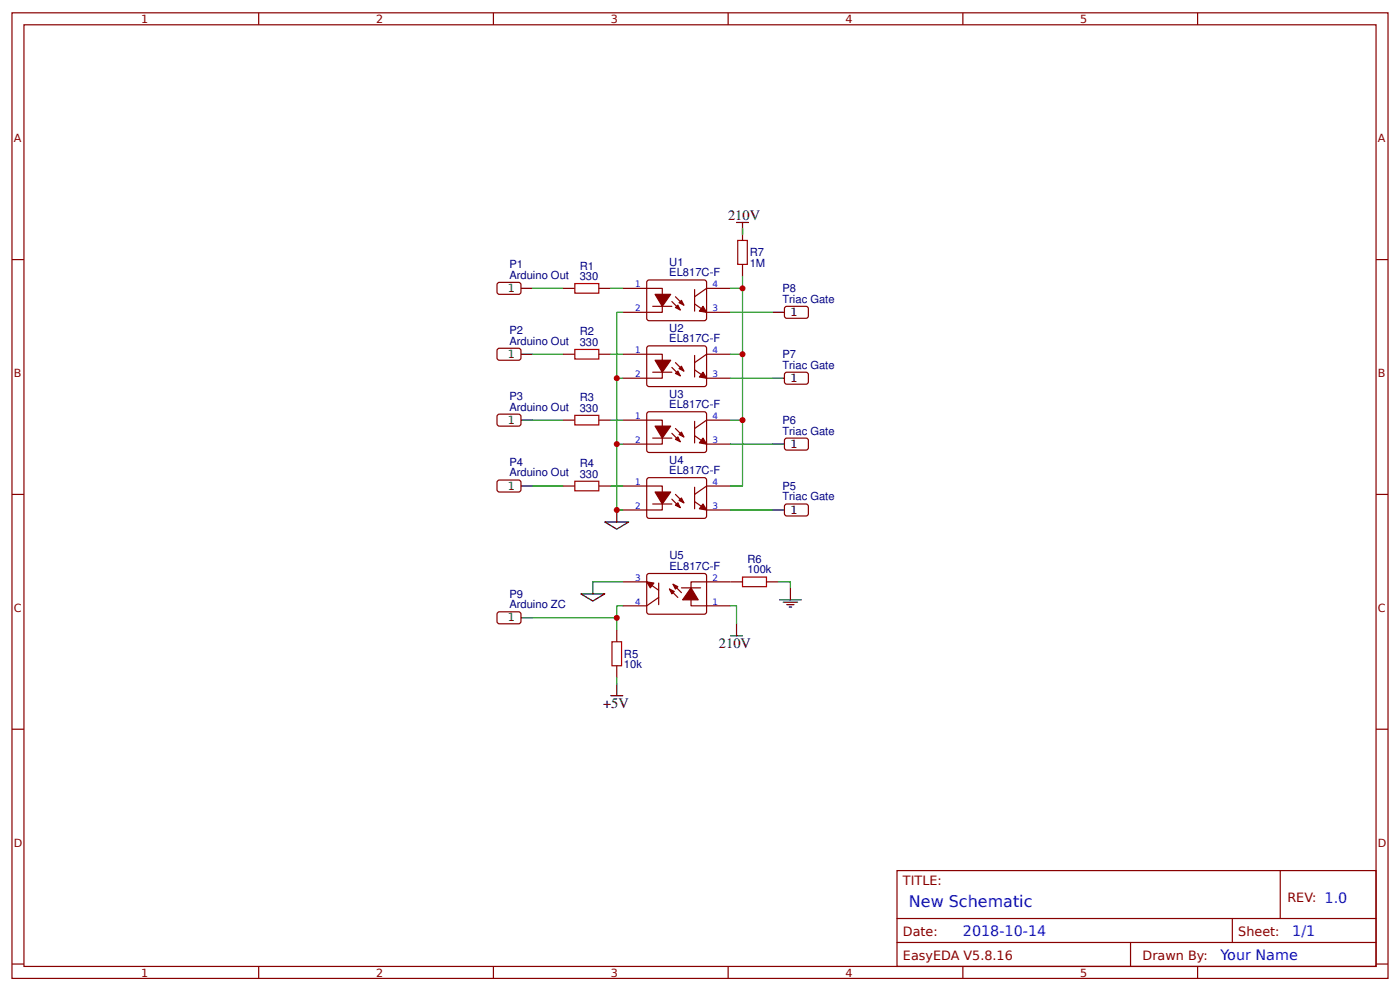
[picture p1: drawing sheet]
<svg xmlns="http://www.w3.org/2000/svg" width="309mm" height="219mm" viewBox="0 0 309 219" stroke-linecap="round" stroke-linejoin="round" font-family="sans-serif">
<g fill="none" stroke="#800" stroke-width=".26">
<path d="M2.6 2.8h304.1v213.3h-304.1zM5.3 5.5h298.7v207.9h-298.7zM57.1 2.8v2.7M109 2.8v2.7M160.9 2.8v2.7M212.7 2.8v2.7M264.6 2.8v2.7M2.6 57.3h2.7M164 50.5v2.6M164 58.4v2.6M304 57.3h2.7M110.1 62.4h4.7l.3 .5-.1 1.8-.4 .3-4.5-.1-.3-.4v-1.6z"/>
<path d="M110.1 77h4.7l.3 .4-.1 1.9-.4 .3-4.5-.1-.3-.5v-1.6zM124.4 63.7h2.6M124.4 78.2h2.6M132.3 63.7h2.6M132.3 78.2h2.6M137.6 63.7h8.7v5.3h-8.7M137.6 78.2h8.7v5.3h-8.7M143.1 61.9h12.7l.3 .5-.1 8.2-.4 .2h-12.5l-.2-.5v-7.9zM143.1 76.5h12.7l.3 .4-.1 8.2-.4 .3-12.5-.1-.2-.4v-8zM144.2 67.7h4.2M148.4 66.6l1.9 1.8M149.2 65.5l1.9 1.9"/>
<path d="M153.5 67.1l2.6 1.9h5.3M153.5 63.9v4.8M153.5 78.5v4.8M161.4 63.7h-5.3l-2.6 1.8M161.4 78.2h-5.3l-2.6 1.9M173.6 67.7h4.7l.3 .5-.1 1.8-.4 .3-4.5-.1-.3-.4v-1.6zM110.1 91.5h4.7l.3 .5-.1 1.9-.4 .2-4.5-.1-.3-.4v-1.6zM124.4 92.8h2.6M132.3 92.8h2.6M137.6 92.8h8.7v5.3h-8.7M143.1 91h12.7l.3 .5-.1 8.2-.4 .2h-12.5l-.2-.5v-7.9zM144.2 82.2h4.2"/>
<path d="M144.2 96.8h4.2M148.4 81.1l1.9 1.9M148.4 95.7l1.9 1.9M149.2 80.1l1.9 1.8M149.2 94.6l1.9 1.9M153.5 93.1v4.7M153.5 81.7l2.6 1.8h5.3M153.5 96.2l2.6 1.9h5.3M161.4 92.8h-5.3l-2.6 1.8M173.6 96.8h4.7l.3 .5-.1 1.8-.4 .3-4.5-.1-.3-.4v-1.6zM173.6 82.3h4.7l.3 .4-.1 1.9-.4 .3-4.5-.1-.3-.5v-1.6zM2.6 109.2h2.7"/>
<path d="M110.1 106.1h4.7l.3 .4-.1 1.9-.4 .3-4.5-.1-.3-.5v-1.6zM124.4 107.3h2.6M132.3 107.3h2.6M137.6 107.3h8.7v5.3h-8.7M143.1 105.6h12.7l.3 .4-.1 8.2-.4 .3-12.5-.1-.2-.4v-8zM144.2 111.3h4.2M148.4 110.3l1.9 1.8M149.2 109.2l1.9 1.8M153.5 107.6v4.8M153.5 110.8l2.6 1.8h5.3M161.4 107.3h-5.3l-2.6 1.9M173.6 111.4h4.7l.3 .4-.1 1.9-.4 .3-4.5-.1-.3-.5v-1.6z"/>
<path d="M304 109.2h2.7M110.1 135.2h4.7l.3 .5-.1 1.8-.4 .3-4.5-.1-.3-.5v-1.5zM136.3 139.1v2.6M137.6 128.5h5.3l2.6 1.9M143.1 126.7h12.7l.3 .5-.1 8.2-.4 .3-12.5-.1-.2-.5v-7.9zM145.5 131.9l-2.6 1.9h-5.3M145.5 128.8v4.7M147.9 130.1l1.9 1.8M148.7 129l1.8 1.9M150.5 129.8h4.3M164 128.5h-11.3v5.3h8.7M169.3 128.5h2.7"/>
<path d="M136.3 147v2.7M2.6 161.1h2.7M304 161.1h2.7M198.2 192.3h105.8v21.1h-105.8zM282.8 192.3v10.6M2.6 212.9h2.7M57.1 213.4v2.7M109 213.4v2.7M160.9 213.4v2.7M198.2 202.9h105.8M198.2 208.1h105.8M212.7 213.4v2.7"/>
<path d="M249.8 208.1v5.3M264.6 213.4v2.7M272.3 202.9v5.2M304 212.9h2.7"/>
</g>
<g fill="#800" stroke="#800" stroke-width=".26">
<path d="M155.3 67.7l.8 1.3-1.6-.3z"/>
<path d="M149.2 67.9l.6-.5 .5 1z"/>
<path d="M150 66.9l.5-.6 .6 1.1z"/>
<path d="M144.7 65h3.5l-1.9 2.7z"/>
<path d="M155.3 82.2l.8 1.3-1.6-.2z"/>
<path d="M149.2 82.5l.6-.6 .5 1.1z"/>
<path d="M150 81.4l.5-.5 .6 1z"/>
<path d="M144.7 79.6h3.5l-1.9 2.6z"/>
<path d="M155.3 96.8l.8 1.3-1.6-.3z"/>
<path d="M149.2 97l.6-.5 .5 1.1z"/>
<path d="M150 96l.5-.6 .6 1.1z"/>
<path d="M144.7 94.1h3.5l-1.9 2.7z"/>
<path d="M155.3 111.3l.8 1.3-1.6-.2z"/>
<path d="M149.2 111.6l.6-.6 .5 1.1z"/>
<path d="M150 110.5l.5-.5 .6 1z"/>
<path d="M144.7 108.7h3.5l-1.9 2.6z"/>
<path d="M142.9 128.5l1.6 .3-.8 1z"/>
<path d="M148.7 129l1.1 .6-.6 .5z"/>
<path d="M147.9 130.1l1.1 .5-.6 .6z"/>
<path d="M152.7 129.8l1.6 2.7h-3.5z"/>
</g>
<path d="M163 53.1h2.1v5.3h-2.1zM127 62.6h5.3v2.1h-5.3zM127 77.2h5.3v2.1h-5.3zM127 91.7h5.3v2.1h-5.3zM127 106.3h5.3v2.1h-5.3zM164 127.4h5.3v2.2h-5.3zM135.2 141.7h2.1v5.3h-2.1z" fill="none" stroke="#a00000" stroke-width=".26"/>
<g fill="none" stroke="#080" stroke-width=".26">
<path d="M164 50.5v1.3M117.7 63.7h6.7M117.7 78.2h6.7M134.9 63.7h2.7M134.9 78.2h2.7M137.6 69h-1.3v14.5M161.4 63.7h2.6v14.5h-2.6M161.4 69h9.3M164 78.2v14.6h-2.6M164 61v2.7M117.7 92.8h6.7M134.9 92.8h2.7"/>
<path d="M136.3 98.1v14.5h1.3M137.6 83.5h-1.3v14.6h1.3M161.4 83.5h9.3M161.4 98.1h9.3M164 92.8v14.5h-2.6M117.7 107.3h6.7M134.9 107.3h2.7M161.4 112.6h9.3M117.7 136.4h18.6M131 128.5h6.6M137.6 133.8h-1.3v5.3M161.4 133.8h1.3v4"/>
<path d="M172 128.5h2.6v1.3M136.3 149.7v1.3"/>
</g>
<g fill="none" stroke="#000" stroke-width=".26">
<path d="M162.7 49.1h2.7M164 49.1v2.7M115.1 63.7h2.6M115.1 78.2h2.6M170.7 69h2.6M115.1 92.8h2.6M170.7 98.1h2.6M170.7 83.5h2.6M115.1 107.3h2.6M133.6 115.3h5.3l-2.6 1.6zM136.3 112.6v2.7M170.7 112.6h2.6"/>
<path d="M115.1 136.4h2.6M128.3 131.2h5.3l-2.6 1.5zM131 128.5v2.7M162.7 137.8v2.6M172.2 132.5h4.8M173 133h3.2M173.8 133.5h1.6M174.4 134.1h.5M174.6 129.8v2.7M134.9 153.6h2.7M136.3 151v2.6M161.4 140.4h2.6"/>
</g>
<g fill="#c00">
<circle cx="164" cy="92.8" r=".66"/>
<circle cx="136.3" cy="98.1" r=".66"/>
<circle cx="136.3" cy="83.5" r=".66"/>
<circle cx="136.3" cy="112.6" r=".66"/>
<circle cx="164" cy="78.2" r=".66"/>
<circle cx="136.3" cy="136.4" r=".66"/>
<circle cx="164" cy="63.7" r=".66"/>
</g>
<text font-size="3.5" fill="#00f" x="200.8" y="200.2">New Schematic</text>
<g font-size="3.2">
<text x="160.9" y="48.6">210V</text>
<text x="158.8" y="143.2">210V</text>
<text x="133.2" y="156.4">+5V</text>
</g>
<g font-size="3.2" fill="#00f">
<text x="212.7" y="206.8">2018-10-14</text>
<text x="285.5" y="206.8">1/1</text>
<text x="269.6" y="212.1">Your Name</text>
</g>
<g font-size="2.8" fill="#800">
<text x="199.5" y="195.4">TITLE:</text>
<text x="284.4" y="199.2">REV: 1.0</text>
<text x="199.5" y="206.8">Date:</text>
<text x="273.6" y="206.8">Sheet:</text>
<text x="199.5" y="212.1">EasyEDA V5.8.16</text>
<text x="252.4" y="212.1">Drawn By:</text>
</g>
<g font-size="2.5" fill="#800">
<text x="31.2" y="5.1">1</text>
<text x="83.1" y="5.1">2</text>
<text x="134.9" y="5.1">3</text>
<text x="186.8" y="5.1">4</text>
<text x="238.7" y="5.1">5</text>
<text x="3" y="31.4">A</text>
<text x="304.4" y="31.4">A</text>
<text x="3" y="83.3">B</text>
<text x="304.4" y="83.3">B</text>
<text x="3" y="135.1">C</text>
<text x="304.4" y="135.1">C</text>
<text x="3" y="187">D</text>
<text x="304.4" y="187">D</text>
<text x="31.2" y="215.7">1</text>
<text x="83.1" y="215.7">2</text>
<text x="134.9" y="215.7">3</text>
<text x="186.8" y="215.7">4</text>
<text x="238.7" y="215.7">5</text>
</g>
<g font-size="2.5" fill="#000080">
<text x="112.5" y="59.3">P1</text>
<text x="128.1" y="59.5">R1</text>
<text x="147.9" y="58.8">U1</text>
<text x="165.6" y="59">1M</text>
<text x="165.6" y="56.6">R7</text>
<text x="112.5" y="61.6">Arduino Out</text>
<text x="128.1" y="61.8">330</text>
<text x="147.9" y="61">EL817C-F</text>
<text x="172.9" y="64.5">P8</text>
<text x="172.9" y="66.9">Triac Gate</text>
<text x="112.5" y="76.1">Arduino Out</text>
<text x="112.5" y="73.8">P2</text>
<text x="128.1" y="76.4">330</text>
<text x="128.1" y="74.1">R2</text>
<text x="147.9" y="73.3">U2</text>
<text x="147.9" y="75.6">EL817C-F</text>
<text x="172.9" y="81.4">Triac Gate</text>
<text x="172.9" y="79">P7</text>
<text x="112.5" y="88.4">P3</text>
<text x="128.1" y="88.6">R3</text>
<text x="147.9" y="87.9">U3</text>
<text x="112.5" y="90.7">Arduino Out</text>
<text x="128.1" y="90.9">330</text>
<text x="147.9" y="90.1">EL817C-F</text>
<text x="172.9" y="96">Triac Gate</text>
<text x="172.9" y="93.6">P6</text>
<text x="112.5" y="105.2">Arduino Out</text>
<text x="112.5" y="102.9">P4</text>
<text x="128.1" y="105.5">330</text>
<text x="128.1" y="103.2">R4</text>
<text x="147.9" y="102.4">U4</text>
<text x="147.9" y="104.7">EL817C-F</text>
<text x="172.9" y="110.5">Triac Gate</text>
<text x="172.9" y="108.1">P5</text>
<text x="147.9" y="125.9">EL817C-F</text>
<text x="147.9" y="123.6">U5</text>
<text x="165.1" y="124.3">R6</text>
<text x="165.1" y="126.7">100k</text>
<text x="112.5" y="134.3">Arduino ZC</text>
<text x="112.5" y="132">P9</text>
<text x="137.8" y="147.6">10k</text>
<text x="137.8" y="145.3">R5</text>
</g>
<g font-size="2.5">
<text x="112.2" y="64.5">1</text>
<text x="174.6" y="69.8">1</text>
<text x="112.2" y="79">1</text>
<text x="174.6" y="84.3">1</text>
<text x="112.2" y="93.6">1</text>
<text x="174.6" y="98.9">1</text>
<text x="112.2" y="108.1">1</text>
<text x="174.6" y="113.4">1</text>
<text x="112.2" y="137.2">1</text>
</g>
<g font-size="1.9" fill="#00f">
<text x="140.3" y="63.4">1</text>
<text x="157.4" y="63.4">4</text>
<text x="140.3" y="68.7">2</text>
<text x="157.4" y="68.7">3</text>
<text x="140.3" y="78">1</text>
<text x="157.4" y="78">4</text>
<text x="140.3" y="83.3">2</text>
<text x="157.4" y="83.3">3</text>
<text x="140.3" y="92.5">1</text>
<text x="157.4" y="92.5">4</text>
<text x="140.3" y="97.8">2</text>
<text x="157.4" y="97.8">3</text>
<text x="140.3" y="107.1">1</text>
<text x="157.4" y="107.1">4</text>
<text x="140.3" y="112.4">2</text>
<text x="157.4" y="112.4">3</text>
<text x="140.3" y="128.2">3</text>
<text x="157.4" y="128.2">2</text>
<text x="140.3" y="133.5">4</text>
<text x="157.4" y="133.5">1</text>
</g>
</svg>
